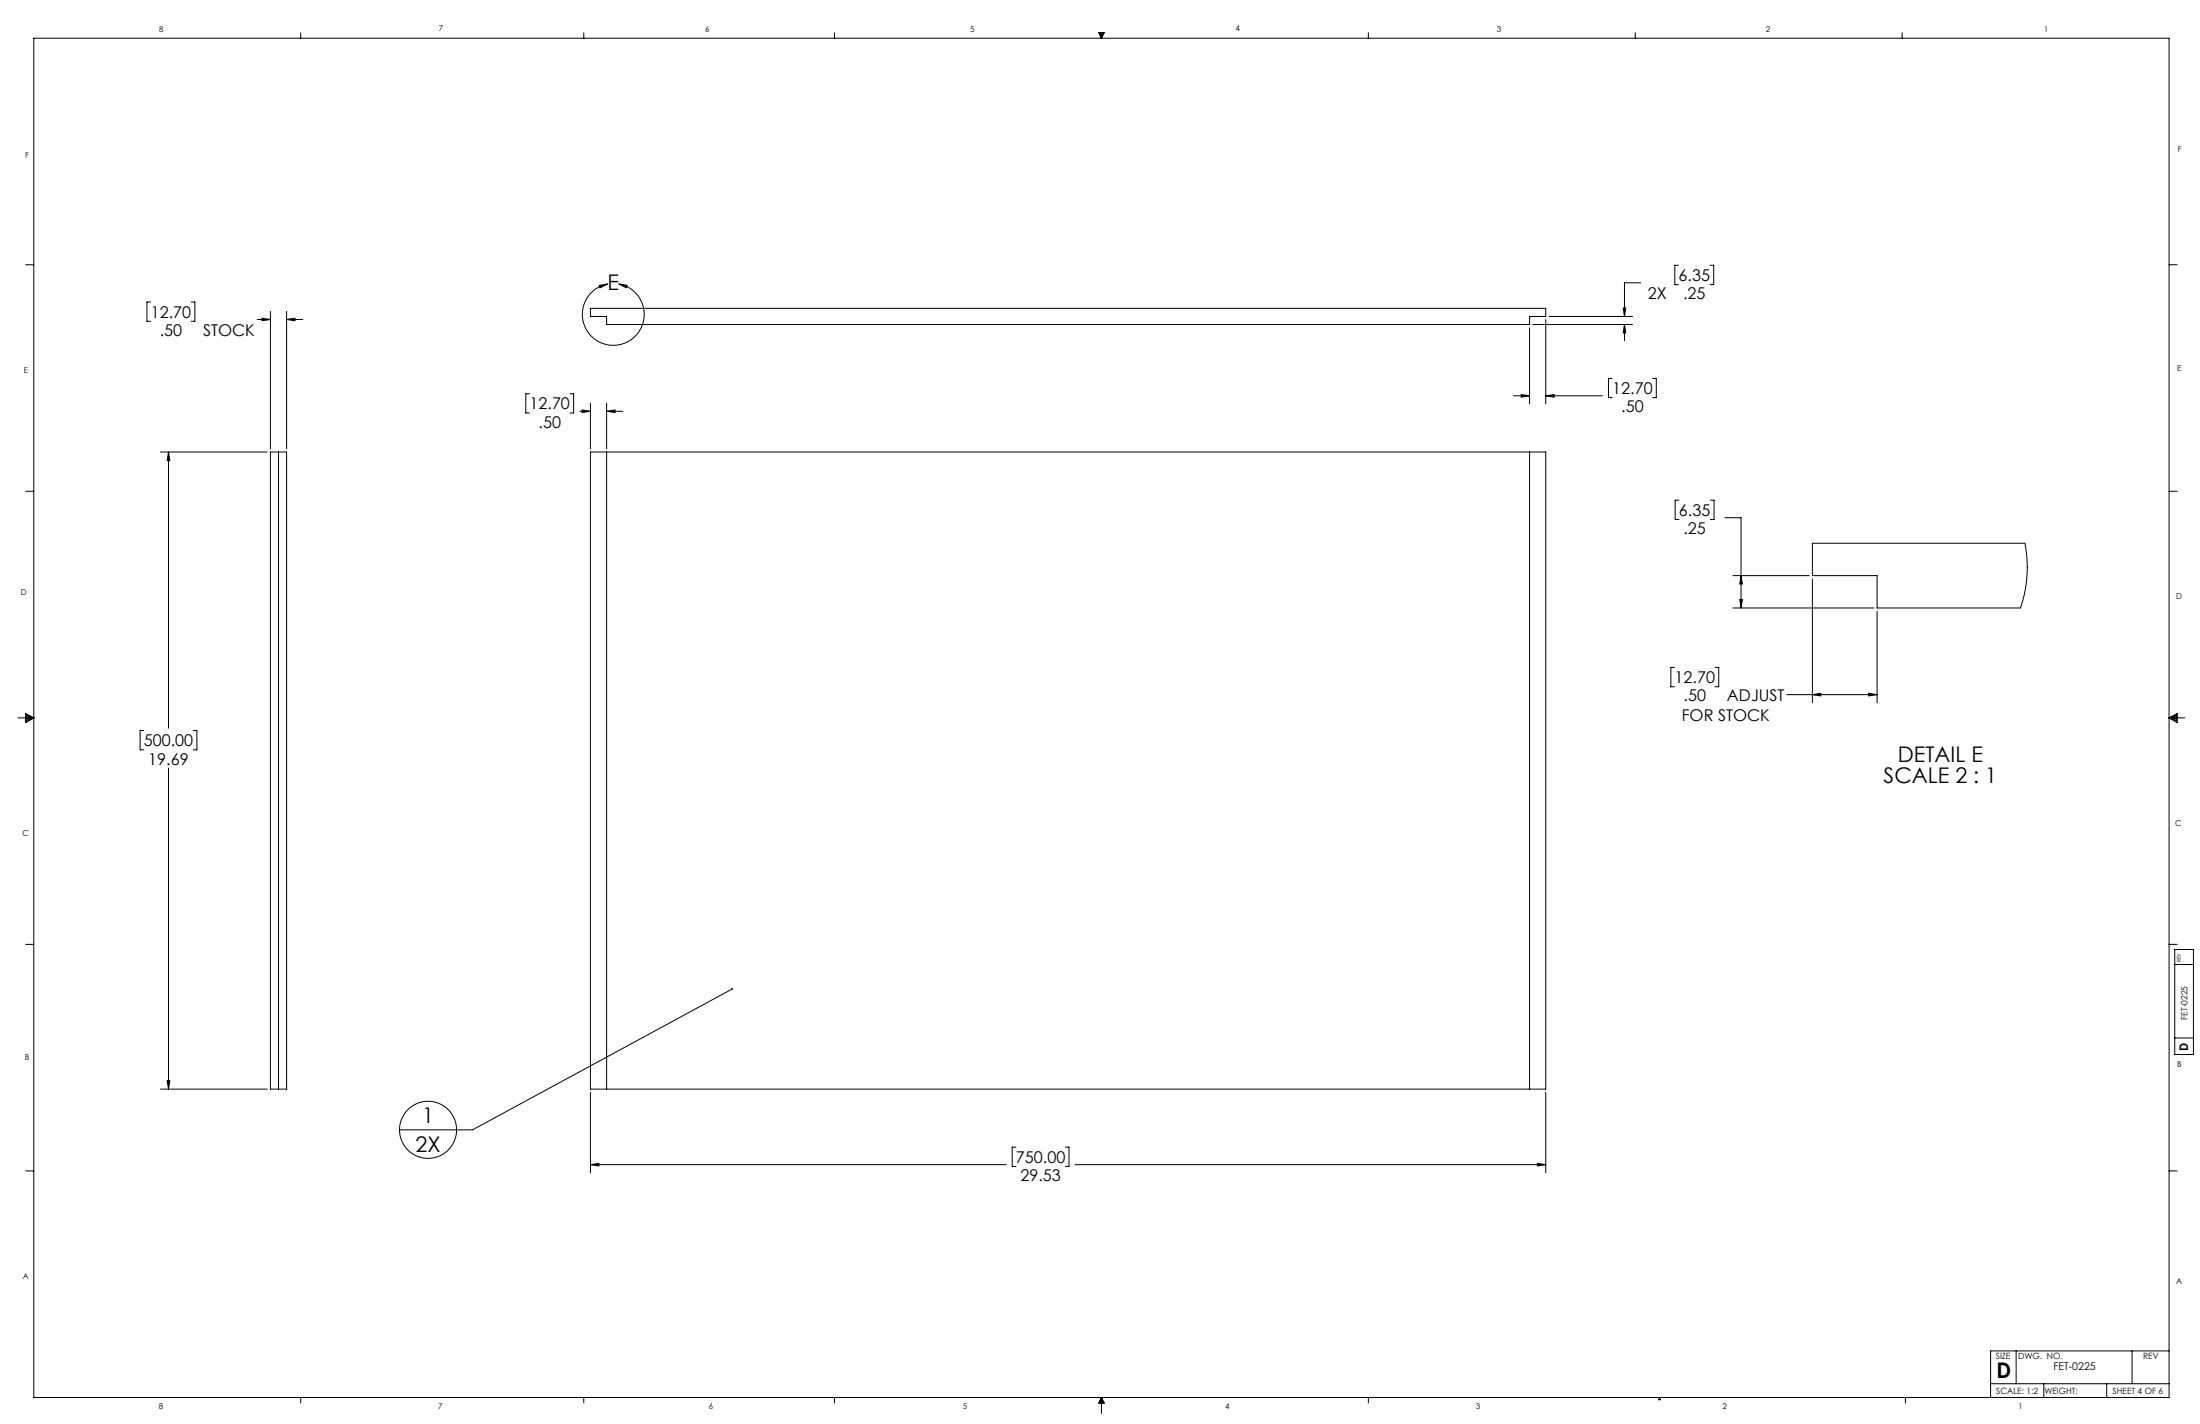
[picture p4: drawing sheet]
<svg xmlns="http://www.w3.org/2000/svg" width="864mm" height="559mm" viewBox="0 0 864 559" stroke-linecap="round" stroke-linejoin="round" font-family="sans-serif">
<g fill="none" stroke="#000" stroke-width=".39">
<path d="M13.3 15h838.2v533.4h-838.2zM118 12.8v2.2M229.2 12.8v2.2M327.6 12.8v2.2M431.3 12.8h2.2l-1.1 2.2zM431.5 12.8l.9 2.2M432 12.8l.4 2.2M432.7 12.8l-.3 2.2M433 12.8l-.6 2.2M537.1 12.8v2.2M641.9 12.8v2.2M746.7 12.8v2.2"/>
<path d="M10.1 103.9h3.2M59.2 118.5h-1.5v7.6h1.5M75 118.5h1.5v7.6h-1.5M235.2 112l3.3-.6-3 1.6zM238.5 111.4a12.1 12.1 0 0 0-7.9 18.7 12.1 12.1 0 0 0 20.2 0 12.1 12.1 0 0 0-7.9-18.7M242.9 111.4l3.3 .6-.3 .9zM644 111h-6.3v13.2M658.9 104.1h-1.5v7.6h1.5M671.3 104.1h1.4v7.6h-1.4M851.5 103.9h3.1M101 125.4h5.2M102.8 124.9l3.4 .5-3.4 .5z"/>
<path d="M106.2 122.2v53.9M112.5 125.4l3.3-.5v1zM112.5 122.2v53.9M112.5 125.4h6.4M231.8 121h375v3.2h-6.4v3.2h-362.3v-3.2h-6.3zM600.4 128.6v29.9M601.7 127.4h39.2M606.8 125.4v33.1M608 124.2h32.9M637.2 120.9h1l-.5 3.3zM637.7 127.4l.5 3.2h-1zM637.7 127.4v6.3"/>
<path d="M207.9 154.5h-1.5v7.6h1.5M223.7 154.5h1.5v7.6h-1.5M231.8 158.2v17.9M238.1 158.2v17.9M594.1 155.3h6.3M597.1 154.8l3.3 .5-3.3 .6zM606.8 155.3l3.3-.5v1.1zM606.8 155.3h22.2M632.8 148.5h-1.4v7.5h1.4M648.7 148.5h1.5v7.5h-1.5M63 177.4h41.9M66.1 177.4l.5 3.3h-1z"/>
<path d="M66.1 177.4v108.3M106.2 177.4h6.3v250h-6.3zM109.3 177.4v250M227.6 161.4h4.2M228.5 160.9l3.3 .5-3.3 .5zM231.8 177.4h375v250h-375zM238.1 161.4l3.3-.5v1zM238.1 177.4v250M238.1 161.4h6.4M600.4 177.4v250M10.1 192.8h3.2M659.1 196.3h-1.5v7.6h1.5"/>
<path d="M671.4 196.3h1.5v7.6h-1.5M851.5 192.8h3.1M677.1 203.2h6.3v35.4M711.4 213.2h83.4l.9 6.2 .1 5.3-.6 5.7-1.2 5.5-.9 2.7h-56.3v-12.7h-25.4zM680.3 238.6h55.3M680.3 225.9h29.9M682.9 235.3h1.1l-.6 3.3zM683.4 225.9l.6 3.3h-1.1zM711.4 227.2v48.6M736.8 239.9v35.9M657.3 261.9h-1.4v7.6h1.4M673.2 261.9h1.5v7.6h-1.5"/>
<path d="M701.4 272.6h35.4M711.4 272.6l3.4-.5v1zM733.5 272.1l3.3 .5-3.3 .5zM7.1 281.7h6.2M10.1 280l3.2 1.7-3.2 1.9zM10.1 280.5l3.2 1.2M10.1 281.1l3.2 .6M13.3 281.7l-3.2 1.2M13.3 281.7l-3.2 .5M56.4 286.7h-1.4v7.6h1.4M75.8 286.7h1.5v7.6h-1.5M851.5 281.7h6.1"/>
<path d="M851.5 281.7l3.1 .5M851.5 281.7l3.1 1.2M851.5 281.7l3.1-1.7v3.6zM854.6 281.1l-3.1 .6M854.6 280.5l-3.1 1.2M66.1 301.4v126M10.1 370.6h3.2M851.5 370.6h3.1M853.7 372.6h7.3v41.2h-7.3zM853.7 378.5h7.3M287.4 388.1l-101.9 55.3h-28.7M853.7 407.3h7.3"/>
<path d="M63 427.4h41.9M65.6 424.1h1l-.5 3.3zM231.8 428.7v31.5M606.8 428.7v31.5M10.1 459.5h3.2M231.8 457l3.3-.5v1.1zM231.8 457h163.1M398.8 450.1h-1.5v7.6h1.5M418.2 450.1h1.4v7.6h-1.4M422 457h184.8M603.5 456.5l3.3 .5-3.3 .6zM851.5 459.5h3.1"/>
<path d="M791.4 530.1v12.9M836.9 530.1v12.9M851.5 530.1h-70.1v18.3M118 548.4v2.1M229.2 548.4v2.1M327.6 548.4v2.1M432.4 548.4v6.3M432.4 548.4l1.1 2.2h-2.2zM432.4 548.4l.6 2.2M432.4 548.4l-.9 2.2M432.4 548.4l-.4 2.2M432.4 548.4l.3 2.2"/>
<path d="M537.1 548.4v2.1M651.4 548.4l.4 .9h-.7zM748 548.4v2.1M781.4 543h70.1M802.3 543v5.4M827 543v5.4"/>
<circle cx="168" cy="443.4" r="11.2"/>
</g>
<g fill="#000">
<path d="M287.2 387.9a.34 .34 0 0 0 .2 .5 .34 .34 0 0 0 .3-.5zM235.2 112l3.3-.6-3 1.6zM242.9 111.4l3.3 .6-.3 .9z"/>
<path d="M603.5 456.5l3.3 .5-3.3 .6zM231.8 457l3.3-.5v1.1zM238.1 161.4l3.3-.5v1zM228.5 160.9l3.3 .5-3.3 .5zM606.8 155.3l3.3-.5v1.1zM597.1 154.8l3.3 .5-3.3 .6zM637.2 120.9h1l-.5 3.3zM637.7 127.4l.5 3.2h-1zM65.6 424.1h1l-.5 3.3zM66.1 177.4l.5 3.3h-1zM112.5 125.4l3.3-.5v1zM102.8 124.9l3.4 .5-3.4 .5zM682.9 235.3h1.1l-.6 3.3zM683.4 225.9l.6 3.3h-1.1zM733.5 272.1l3.3 .5-3.3 .5zM711.4 272.6l3.4-.5v1z"/>
</g>
<g font-size="8.5">
<text x="238.5" y="113.7">E</text>
<text x="745" y="299">DETAIL E</text>
<text x="739.4" y="307.3">SCALE 2 : 1</text>
<text x="165.7" y="440.7">1</text>
<text x="163.1" y="452.2">2X</text>
<text x="783.7" y="540.7">D</text>
</g>
<g font-size="6.4">
<text x="658.9" y="110.3">6.35</text>
<text x="646.8" y="117.4">2X</text>
<text x="660.7" y="117.4">.25</text>
<text x="59.2" y="124.7">12.70</text>
<text x="62.7" y="131.8">.50</text>
<text x="79.7" y="131.8">STOCK</text>
<text x="632.9" y="154.6">12.70</text>
<text x="207.9" y="160.7">12.70</text>
<text x="636.4" y="161.8">.50</text>
<text x="211.4" y="167.8">.50</text>
<text x="659.1" y="202.5">6.35</text>
<text x="660.8" y="209.6">.25</text>
<text x="657.4" y="268.1">12.70</text>
<text x="660.9" y="275.2">.50</text>
<text x="677.9" y="275.2">ADJUST</text>
<text x="660.2" y="282.8">FOR STOCK</text>
<text x="56.5" y="292.9">500.00</text>
<text x="58.2" y="300">19.69</text>
<text x="398.8" y="456.3">750.00</text>
<text x="400.6" y="463.5">29.53</text>
</g>
<text font-size="4.7" x="859" y="412.4" transform="rotate(-90 859 412.4)">D</text>
<text font-size="4.2" x="806.1" y="537.5">FET-0225</text>
<g font-size="3.4">
<text x="858.7" y="400.1" transform="rotate(-90 858.7 400.1)">FET-0225</text>
<text x="783.5" y="533.3">SIZE</text>
<text x="792.3" y="533.3">DWG. NO.</text>
<text x="841.3" y="533.4">REV</text>
<text x="783.6" y="546.8">SCALE: 1:2</text>
<text x="802.5" y="546.9">WEIGHT:</text>
<text x="829.3" y="546.8">SHEET 4 OF 6</text>
</g>
<g font-size="3.2">
<text x="62.5" y="12.4">8</text>
<text x="172.3" y="12.3">7</text>
<text x="276.8" y="12.4">6</text>
<text x="380.9" y="12.4">5</text>
<text x="485" y="12.3">4</text>
<text x="587.5" y="12.4">3</text>
<text x="693.2" y="12.4">2</text>
<text x="802.4" y="12.4">1</text>
<text x="854.9" y="59.8">F</text>
<text x="9.9" y="62">F</text>
<text x="9.3" y="146.5">E</text>
<text x="854.7" y="145.5">E</text>
<text x="8.2" y="233.6">D</text>
<text x="854.3" y="234.9">D</text>
<text x="8.9" y="328.1">C</text>
<text x="853.9" y="324.1">C</text>
<text x="9.7" y="415.8">B</text>
<text x="854.6" y="418.6">B</text>
<text x="9" y="502">A</text>
<text x="854.3" y="503.9">A</text>
<text x="62.3" y="552.9">8</text>
<text x="172" y="552.9">7</text>
<text x="278.3" y="552.9">6</text>
<text x="377.9" y="552.8">5</text>
<text x="481" y="552.8">4</text>
<text x="579.3" y="552.8">3</text>
<text x="676.2" y="552.9">2</text>
<text x="792.4" y="552.8">1</text>
</g>
<text font-size="2" x="856" y="377.7" transform="rotate(-90 856 377.7)">REV</text>
</svg>
